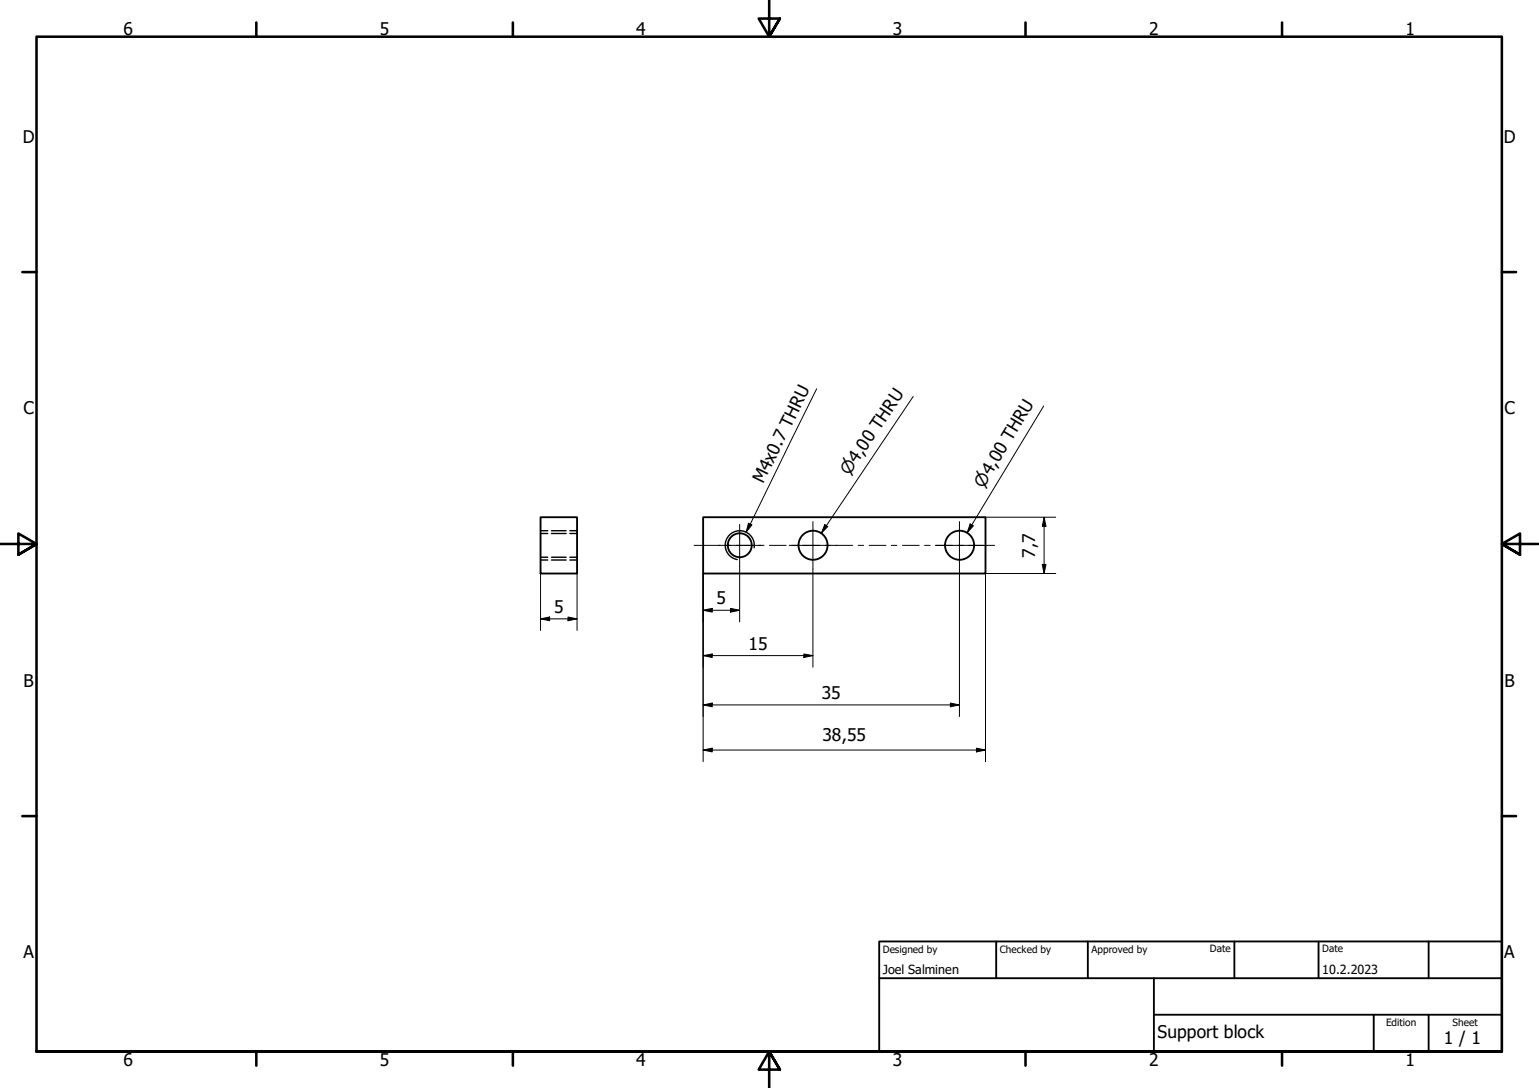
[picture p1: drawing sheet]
<svg xmlns="http://www.w3.org/2000/svg" width="420mm" height="297mm" viewBox="0 0 420 297" stroke-linecap="round" stroke-linejoin="round" font-family="sans-serif">
<!-- layer: Visible (ISO) -->
<g fill="none" stroke="#000" stroke-width=".51">
<path d="M147.6 141.2h9.9v15.4h-9.9zM192 141.2h77v15.4h-77z"/>
<circle cx="202" cy="148.9" r="3.3"/>
<circle cx="222" cy="148.9" r="4"/>
<circle cx="262" cy="148.9" r="4"/>
</g>
<!-- layer: Visible Narrow (ISO) -->
<path d="M205.9 149.6a4 4 0 0 0-3.2-4.6 4 4 0 0 0-4.6 3.2 4 4 0 0 0 3.2 4.6" fill="none" stroke="#000" stroke-width=".38"/>
<!-- layer: Hidden (ISO) -->
<path d="M147.6 152.1h1.9M147.6 145.7h1.9M147.6 152.9h1.9M147.6 144.9h1.9M150.6 152.1h4M150.6 145.7h4M150.6 152.9h4M150.6 144.9h4M155.6 152.1h1.9M155.6 145.7h1.9M155.6 152.9h1.9M155.6 144.9h1.9" fill="none" stroke="#000" stroke-width=".38"/>
<!-- layer: Border (ISO) -->
<g fill="none" stroke="#000" stroke-width=".7">
<path d="M70 6.1v3.9M140 6.1v3.9M210 0v10l-2.9-4.9h5.8l-2.9 4.9 2.9-4.9M280 6.1v3.9M350 6.1v3.9M6.1 74.3h3.9M410 74.3h3.9M0 148.5h10l-5-2.8v5.7l5-2.9-5 2.9M420 148.5h-10l5-2.8v5.7l-5-2.9 5 2.9M6.1 222.8h3.9M410 222.8h3.9M10 287.1v-277.1h400v277.1h-400h400"/>
<path d="M70 287.1v3.8M140 287.1v3.8M212.9 292l-2.9-4.9 2.9 4.9h-5.8l2.9-4.9v9.9M280 287.1v3.8M350 287.1v3.8"/>
</g>
<!-- layer: Title (ISO) -->
<path d="M240 257h170v30.1h-170zM272 257v10.1M297 257v10.1M337 257v10.1M360 257v10.1M390 257v10.1M240 267.1h170M315 277h95M315 267.1v20M375 277v10.1M390 277v10.1" fill="none" stroke="#000" stroke-width=".51"/>
<!-- layer: Centerline (ISO) -->
<g fill="none" stroke="#000" stroke-width=".27">
<path d="M189.5 148.9h7M198 148.9h1.5M201 148.9h4.6M207.1 148.9h1.5M210.1 148.9h4.5M216.2 148.9h1.5M219.1 148.9h4.6M225.2 148.9h1.5M228.2 148.9h4.6M234.3 148.9h1.5M237.3 148.9h4.6M243.3 148.9h1.6"/>
<path d="M246.4 148.9h4.6M252.4 148.9h1.5M255.4 148.9h4.6M261.5 148.9h1.5M264.5 148.9h7"/>
</g>
<!-- layer: Center Mark (ISO) -->
<path d="M196.2 148.9h11.5M201.9 143.2v11.4M215.5 148.9h13M221.9 142.4v13M255.5 148.9h13M261.9 142.4v13" fill="none" stroke="#000" stroke-width=".27"/>
<!-- layer: Dimension (ISO) -->
<g fill="none" stroke="#000" stroke-width=".27">
<path d="M147.6 156.6v15.5M157.5 156.6v15.5M192 156.6v51.3M201.9 154.6v15.2M221.9 155.4v26.8M261.9 155.4v40.2M269 141.2h19.2M284.5 154.1h1.1l-.5 2.5zM285.1 141.2l.5 2.5h-1.1zM285.1 141.2v15.4M288.2 156.6h-19.2v51.3M147.6 169l2.5-.5v1z"/>
<path d="M147.6 169h9.9M155.1 168.5l2.4 .5-2.4 .5zM192 166.6l2.4-.5v1zM192 179l2.4-.5v1zM192 166.6h9.9M192 179h29.9M199.5 166.1l2.4 .5-2.4 .5zM219.5 178.5l2.4 .5-2.4 .5zM192 192.5l2.4-.6v1.1zM192 192.5h69.9M259.5 191.9l2.4 .6-2.4 .5zM192 204.8l2.4-.5v1z"/>
<path d="M192 204.8h77M266.6 204.3l2.4 .5-2.4 .5z"/>
</g>
<g fill="#000">
<path d="M284.5 154.1h1.1l-.5 2.5z" fill-rule="evenodd"/>
<path d="M285.1 141.2l.5 2.5h-1.1z" fill-rule="evenodd"/>
<path d="M147.6 169l2.5-.5v1z" fill-rule="evenodd"/>
<path d="M155.1 168.5l2.4 .5-2.4 .5z" fill-rule="evenodd"/>
<path d="M192 166.6l2.4-.5v1z" fill-rule="evenodd"/>
<path d="M192 179l2.4-.5v1z" fill-rule="evenodd"/>
<path d="M199.5 166.1l2.4 .5-2.4 .5z" fill-rule="evenodd"/>
<path d="M219.5 178.5l2.4 .5-2.4 .5z" fill-rule="evenodd"/>
<path d="M192 192.5l2.4-.6v1.1z" fill-rule="evenodd"/>
<path d="M259.5 191.9l2.4 .6-2.4 .5z" fill-rule="evenodd"/>
<path d="M192 204.8l2.4-.5v1z" fill-rule="evenodd"/>
<path d="M266.6 204.3l2.4 .5-2.4 .5z" fill-rule="evenodd"/>
</g>
<!-- layer: Symbol (ISO) -->
<path d="M222.9 106.2l-19.2 39.1M249.3 108.3l-25.1 37.3M284.9 110.9l-20.9 34.6M204.3 142.9l1 .4-1.6 2zM225.2 143.2l.8 .5-1.8 1.9zM264.9 143.1l.8 .5-1.7 1.9z" fill="none" stroke="#000" stroke-width=".27"/>
<g fill="#000">
<path d="M204.3 142.9l1 .4-1.6 2z" fill-rule="evenodd"/>
<path d="M225.2 143.2l.8 .5-1.8 1.9z" fill-rule="evenodd"/>
<path d="M264.9 143.1l.8 .5-1.7 1.9z" fill-rule="evenodd"/>
</g>
<g font-size="4.8">
<text x="33.7" y="9.6">6</text>
<text x="103.7" y="9.6">5</text>
<text x="173.7" y="9.6">4</text>
<text x="243.7" y="9.6">3</text>
<text x="313.7" y="9.6">2</text>
<text x="383.7" y="9.6">1</text>
<text x="6.2" y="38.9">D</text>
<text x="410.5" y="38.9">D</text>
<text x="6.4" y="113.1">C</text>
<text x="410.7" y="113.1">C</text>
<text x="208.3" y="132.3" transform="rotate(-64 208.3 132.3)">M4x0.7 THRU</text>
<text x="282.6" y="152.3" transform="rotate(-90 282.6 152.3)">7,7</text>
<text x="151.3" y="167.4">5</text>
<text x="195.6" y="165">5</text>
<text x="204.3" y="177.4">15</text>
<text x="6.4" y="187.4">B</text>
<text x="224.3" y="190.9">35</text>
<text x="410.7" y="187.4">B</text>
<text x="224.5" y="202.4">38,55</text>
<text x="6.4" y="261.7">A</text>
<text x="410.7" y="261.7">A</text>
<text x="316" y="283.4">Support block</text>
<text x="394.2" y="285">1 / 1</text>
<text x="33.7" y="290.9">6</text>
<text x="103.7" y="290.9">5</text>
<text x="173.7" y="290.9">4</text>
<text x="243.7" y="290.9">3</text>
<text x="313.7" y="290.9">2</text>
<text x="383.7" y="290.9">1</text>
</g>
<g font-size="4.6">
<text x="231.8" y="129.9" transform="rotate(-56 231.8 129.9)">⌀4,00 THRU</text>
<text x="268.5" y="133.4" transform="rotate(-59 268.5 133.4)">⌀4,00 THRU</text>
</g>
<g font-size="3.4">
<text x="241" y="266">Joel Salminen</text>
<text x="361" y="266">10.2.2023</text>
</g>
<g font-size="2.7">
<text x="241" y="260.1">Designed by</text>
<text x="273" y="260.1">Checked by</text>
<text x="298" y="260.1">Approved by</text>
<text x="330.3" y="260">Date</text>
<text x="361" y="260">Date</text>
<text x="378.4" y="280.1">Edition</text>
<text x="396.6" y="280.1">Sheet</text>
</g>
</svg>
